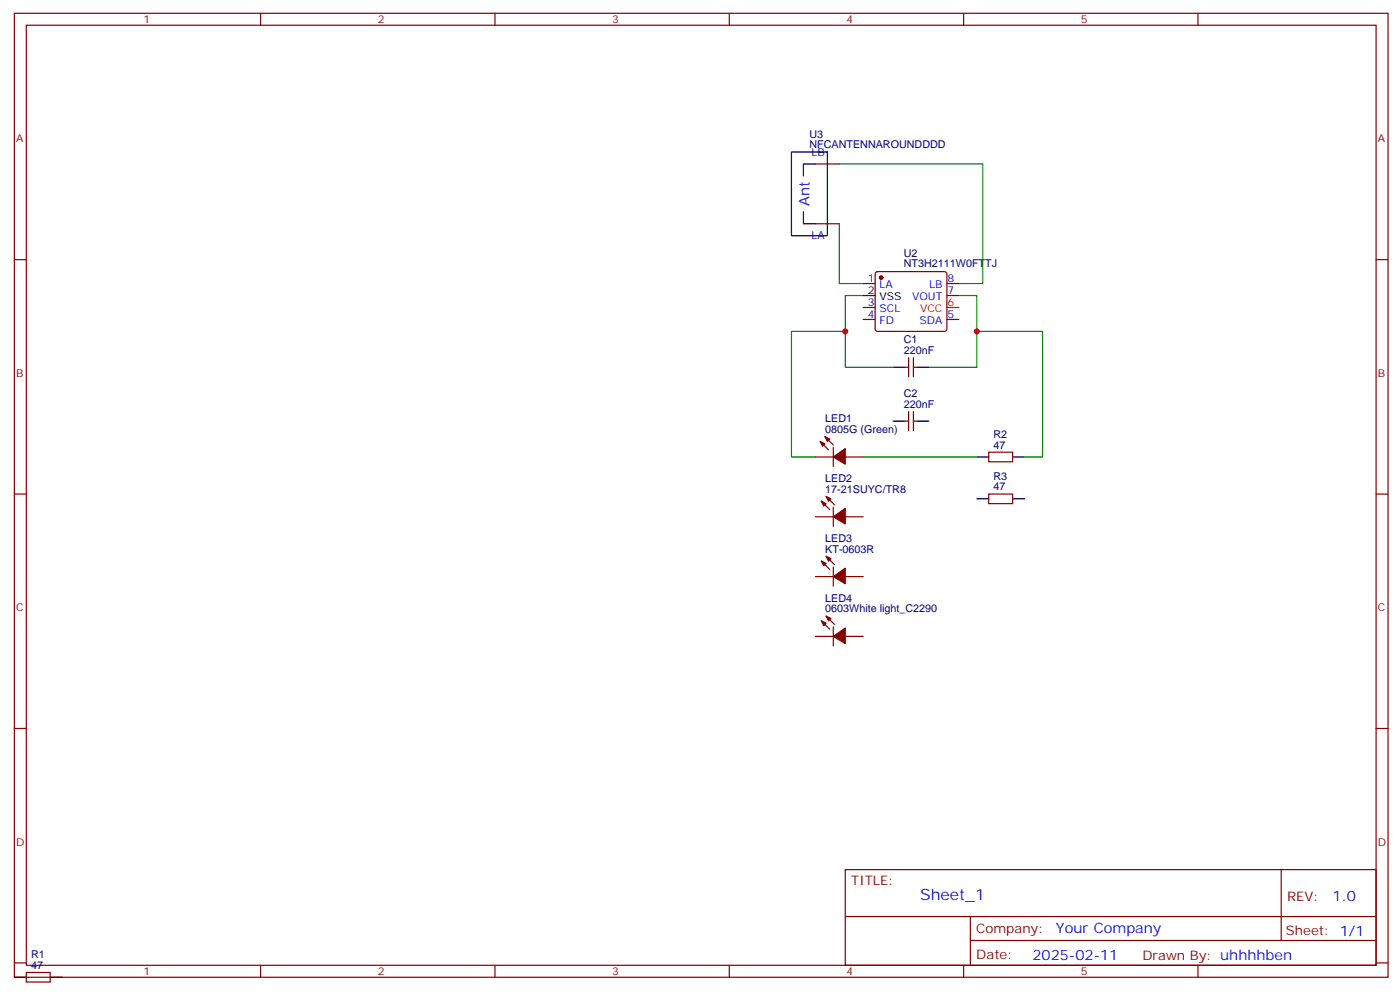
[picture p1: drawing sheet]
<svg xmlns="http://www.w3.org/2000/svg" width="413mm" height="293mm" viewBox="0 0 413 293" stroke-linecap="round" stroke-linejoin="round" font-family="sans-serif">
<g fill="none" stroke="#870000" stroke-width=".35">
<path d="M4.2 3.9h405.4v284.4h-405.4zM7.8 7.4h398.2v277.3h-398.2zM76.9 3.9v3.5M146 3.9v3.5M215.2 3.9v3.5M284.3 3.9v3.5M353.5 3.9v3.5M240.6 48.4h7M4.2 76.6h3.6M240.6 66h7M406 76.6h3.6M254.7 83.6h3.5"/>
<path d="M254.7 90.7h3.5M254.7 94.2h3.5M258.5 80.3l.4-.2h19.8l.5 .2 .2 .5v16.2l-.2 .5-.5 .3h-19.8l-.5-.3-.2-.5v-16.2zM279.4 83.6h3.5M279.4 94.2h3.5M279.4 87.2h3.5M267.1 108.3h1M268.1 105.5v5.7M269.5 105.5v5.7M269.5 108.3h1.1M240.6 134.8h5.3M242 130.2l2.5 2.5"/>
<path d="M243.4 128.8l2.5 2.5M245.9 132v5.6M249.4 134.8h5.3M267.1 124.2h1M268.1 121.4v5.6M269.5 121.4v5.6M269.5 124.2h1.1M291.7 133.4h7.1v2.8h-7.1zM4.2 145.7h3.6M240.6 152.4h5.3M242.4 147.8l2.4 2.5M243.8 146.4l2.4 2.5"/>
<path d="M245.9 149.6v5.7M249.4 152.4h5.3M291.7 145.7h7.1v2.9h-7.1zM406 145.7h3.6M240.6 170.1h5.3M242.4 165.5l2.4 2.5M243.8 164.1l2.4 2.4M245.9 167.3v5.6M249.4 170.1h5.3M240.6 187.7h5.3M242.4 183.1l2.4 2.5M243.8 181.7l2.4 2.5"/>
<path d="M245.9 184.9v5.6M249.4 187.7h5.3M4.2 214.9h3.6M406 214.9h3.6M249.4 256.5h156.6v28.2h-156.6zM378 256.5v20.9M249.4 270.4h156.5M286.3 277.4h119.6M286.3 270.4v14.1M4.2 284h3.6M7.8 286.8h7v2.9h-7zM76.9 284.7v3.6"/>
<path d="M146 284.7v3.6M215.2 284.7v3.6M284.3 284.7v3.6M353.5 284.7v3.6M406 284h3.6"/>
</g>
<path d="M247.6 48.4h42.4v35.2h-7.1M247.6 66v17.6h7.1M249.4 97.8v10.5h14.1M254.7 87.2h-5.3v10.6h-15.9v37h7.1M282.9 87.2h5.3v10.6M274.1 108.3h14.1v-10.5h19.4v37h-5.3M254.7 134.8h33.5" fill="none" stroke="#008700" stroke-width=".35"/>
<g fill="none" stroke="#000" stroke-width=".35">
<path d="M233.5 44.8h10.6v24.7h-10.6zM240.6 48.4h-3.5v3.5M237.1 62.5v3.5h3.5M254.7 87.2h3.5M263.5 108.3h3.6M270.6 108.3h3.5M263.5 124.2h3.6M270.6 124.2h3.5M288.2 134.8h3.5M298.8 134.8h3.5M288.2 147.1h3.5M298.8 147.1h3.5"/>
<path d="M4.2 288.3h3.6M14.8 288.3h3.5"/>
</g>
<g fill="#870000" stroke="#870000" stroke-width=".35">
<path d="M242 130.2l1.4 .7-.7 .7z"/>
<path d="M243.4 128.8l1.4 .7-.7 .7z"/>
<path d="M245.9 134.8l3.5-2.5v4.6z"/>
<path d="M242.4 147.8l1.4 .8-.7 .7z"/>
<path d="M243.8 146.4l1.4 .7-.7 .7z"/>
<path d="M245.9 152.4l3.5-2.4v4.6z"/>
<path d="M242.4 165.5l1.4 .7-.7 .7z"/>
<path d="M243.8 164.1l1.4 .7-.7 .7z"/>
<path d="M245.9 170.1l3.5-2.5v4.6z"/>
<path d="M242.4 183.1l1.4 .7-.7 .7z"/>
<path d="M243.8 181.7l1.4 .7-.7 .7z"/>
<path d="M245.9 187.7l3.5-2.5v4.6z"/>
<circle cx="260" cy="81.9" r=".53"/>
</g>
<path d="M279.4 90.7h3.5" fill="none" stroke="#f00" stroke-width=".35"/>
<g fill="#c00">
<circle cx="288.2" cy="97.8" r=".88"/>
<circle cx="249.4" cy="97.8" r=".88"/>
</g>
<text font-size="4.6" fill="#00f" x="271.5" y="265.5">Sheet_1</text>
<g font-size="4.2" fill="#00f">
<text x="238.8" y="60.7" transform="rotate(-90 238.8 60.7)">Ant</text>
<text x="393.2" y="265.8">1.0</text>
<text x="311.6" y="275.3">Your Company</text>
<text x="304.7" y="283.1">2025-02-11</text>
</g>
<g font-size="3.9" fill="#800">
<text x="251.2" y="261.1">TITLE:</text>
<text x="379.8" y="265.8">REV:</text>
<text x="288.1" y="275.3">Company:</text>
<text x="379.5" y="275.9">Sheet: 1/1</text>
<text x="288.1" y="283">Date:</text>
<text x="337.1" y="283.1">Drawn By: uhhhhben</text>
</g>
<g font-size="3.2" fill="#800">
<text x="42.3" y="6.9">1</text>
<text x="111.5" y="6.9">2</text>
<text x="180.6" y="6.9">3</text>
<text x="249.8" y="6.9">4</text>
<text x="318.9" y="6.9">5</text>
<text x="4.8" y="42">A</text>
<text x="406.6" y="42">A</text>
<text x="4.8" y="111.2">B</text>
<text x="406.6" y="111.2">B</text>
<text x="4.8" y="180.3">C</text>
<text x="406.6" y="180.3">C</text>
<text x="4.8" y="249.4">D</text>
<text x="406.6" y="249.4">D</text>
<text x="42.3" y="287.7">1</text>
<text x="111.5" y="287.7">2</text>
<text x="180.6" y="287.7">3</text>
<text x="249.8" y="287.7">4</text>
<text x="318.9" y="287.7">5</text>
</g>
<g font-size="3.2" fill="#000080">
<text x="238.8" y="40.6">U3</text>
<text x="238.8" y="43.8">NFCANTENNAROUNDDDD</text>
<text x="266.7" y="75.7">U2</text>
<text x="266.7" y="78.9">NT3H2111W0FTTJ</text>
<text x="266.7" y="101.3">C1</text>
<text x="266.7" y="104.5">220nF</text>
<text x="266.7" y="117.2">C2</text>
<text x="243.5" y="124.6">LED1</text>
<text x="266.7" y="120.3">220nF</text>
<text x="243.5" y="127.7">0805G (Green)</text>
<text x="293.2" y="129.2">R2</text>
<text x="293.2" y="132.3">47</text>
<text x="243.5" y="142.2">LED2</text>
<text x="293.2" y="141.5">R3</text>
<text x="243.5" y="145.4">17-21SUYC/TR8</text>
<text x="293.2" y="144.7">47</text>
<text x="243.5" y="159.8">LED3</text>
<text x="243.5" y="163">KT-0603R</text>
<text x="243.5" y="177.5">LED4</text>
<text x="243.5" y="180.7">0603White light_C2290</text>
<text x="9.2" y="285.8">47</text>
<text x="9.2" y="282.6">R1</text>
</g>
<g font-size="3.2" fill="#00f">
<text x="239.5" y="45.9">LB</text>
<text x="239.5" y="70.6">LA</text>
<text x="256" y="83.3">1</text>
<text x="279.6" y="83.3">8</text>
<text x="259.5" y="85.1">LA</text>
<text x="269.2" y="88.6">VOUT</text>
<text x="274.2" y="85.1">LB</text>
<text x="279.6" y="86.8">7</text>
<text x="256" y="90.3">3</text>
<text x="256" y="93.9">4</text>
<text x="259.5" y="92.1">SCL</text>
<text x="259.5" y="95.6">FD</text>
<text x="271.3" y="95.6">SDA</text>
<text x="279.6" y="93.9">5</text>
</g>
<g font-size="3.2">
<text x="256" y="86.8">2</text>
<text x="259.5" y="88.6">VSS</text>
</g>
<g font-size="3.2" fill="#f00">
<text x="271.5" y="92.1">VCC</text>
<text x="279.6" y="90.3">6</text>
</g>
</svg>
